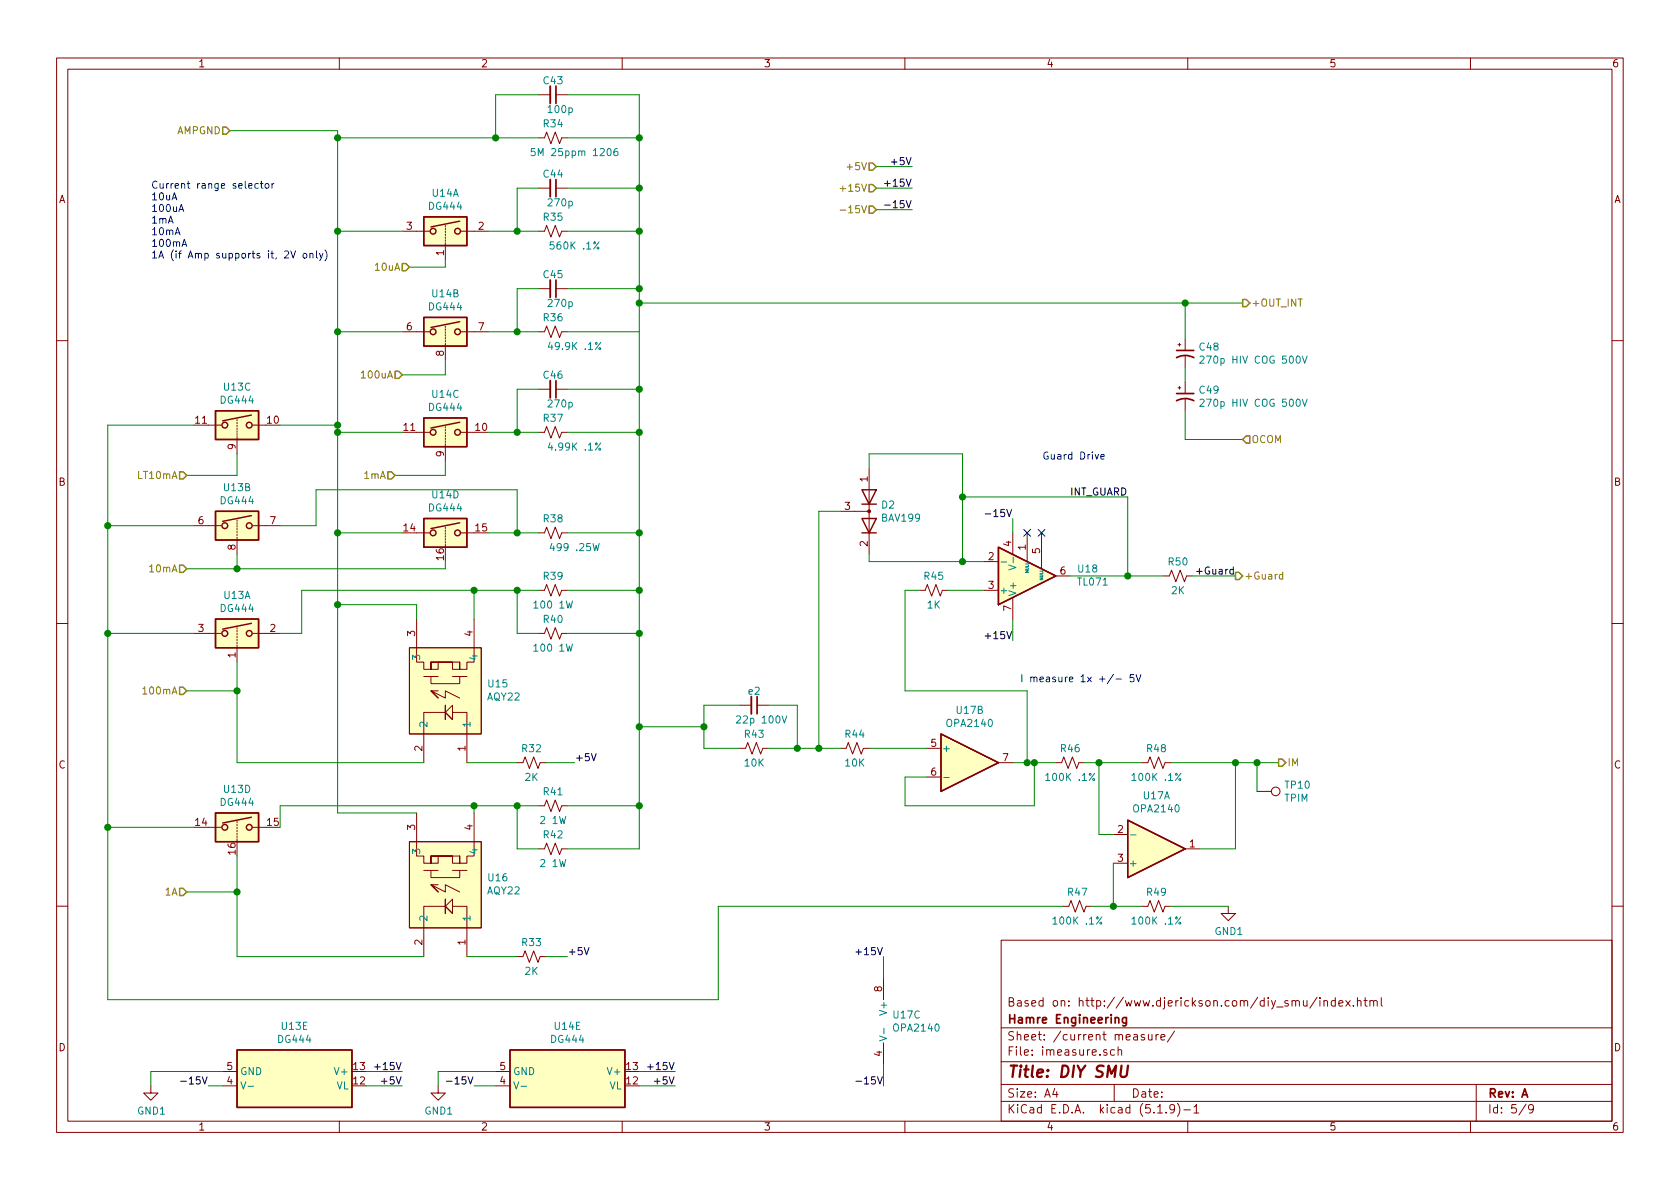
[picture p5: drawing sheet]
EESchema Schematic File Version 4
EELAYER 30 0
EELAYER END
$Descr A4 11693 8268
encoding utf-8
Sheet 5 9
Title "DIY SMU"
Date ""
Rev "A"
Comp "Hamre Engineering"
Comment1 "Based on: http://www.djerickson.com/diy_smu/index.html"
Comment2 ""
Comment3 ""
Comment4 ""
$EndDescr
Text HLabel 1600 900  0    50   Input ~ 0
AMPGND
$Comp
L parts:DG444 U14
U 4 1
P 3100 3700
F 0 "U14" H 3100 3967 50  0000 C CNN
F 1 "DG444" H 3100 3876 50  0000 C CNN
F 2 "Housings_SOIC:SOIC-16_3.9x9.9mm_Pitch1.27mm" H 3100 3600 50  0001 C CNN
F 3 "https://www.vishay.com/docs/70054/dg444.pdf" H 3100 3700 50  0001 C CNN
F 4 "DG444DYZ" H 3100 3700 50  0001 C CNN "partnr"
F 5 "Renesas Electronics America Inc " H 3100 3700 50  0001 C CNN "Manufacturer"
	4    3100 3700
	1    0    0    -1  
$EndComp
$Comp
L parts:DG444 U14
U 2 1
P 3100 2300
F 0 "U14" H 3100 2567 50  0000 C CNN
F 1 "DG444" H 3100 2476 50  0000 C CNN
F 2 "Housings_SOIC:SOIC-16_3.9x9.9mm_Pitch1.27mm" H 3100 2200 50  0001 C CNN
F 3 "https://www.vishay.com/docs/70054/dg444.pdf" H 3100 2300 50  0001 C CNN
F 4 "DG444DYZ" H 3100 2300 50  0001 C CNN "partnr"
F 5 "Renesas Electronics America Inc " H 3100 2300 50  0001 C CNN "Manufacturer"
	2    3100 2300
	1    0    0    -1  
$EndComp
$Comp
L parts:DG444 U14
U 1 1
P 3100 1600
F 0 "U14" H 3100 1867 50  0000 C CNN
F 1 "DG444" H 3100 1776 50  0000 C CNN
F 2 "Housings_SOIC:SOIC-16_3.9x9.9mm_Pitch1.27mm" H 3100 1500 50  0001 C CNN
F 3 "https://www.vishay.com/docs/70054/dg444.pdf" H 3100 1600 50  0001 C CNN
F 4 "DG444DYZ" H 3100 1600 50  0001 C CNN "partnr"
F 5 "Renesas Electronics America Inc " H 3100 1600 50  0001 C CNN "Manufacturer"
	1    3100 1600
	1    0    0    -1  
$EndComp
$Comp
L parts:DG444 U14
U 3 1
P 3100 3000
F 0 "U14" H 3100 3267 50  0000 C CNN
F 1 "DG444" H 3100 3176 50  0000 C CNN
F 2 "Housings_SOIC:SOIC-16_3.9x9.9mm_Pitch1.27mm" H 3100 2900 50  0001 C CNN
F 3 "https://www.vishay.com/docs/70054/dg444.pdf" H 3100 3000 50  0001 C CNN
F 4 "DG444DYZ" H 3100 3000 50  0001 C CNN "partnr"
F 5 "Renesas Electronics America Inc " H 3100 3000 50  0001 C CNN "Manufacturer"
	3    3100 3000
	1    0    0    -1  
$EndComp
$Comp
L parts:DG444 U14
U 5 1
P 3950 7450
F 0 "U14" V 3633 7450 50  0000 C CNN
F 1 "DG444" V 3724 7450 50  0000 C CNN
F 2 "Housings_SOIC:SOIC-16_3.9x9.9mm_Pitch1.27mm" H 3950 7350 50  0001 C CNN
F 3 "https://www.vishay.com/docs/70054/dg444.pdf" H 3950 7450 50  0001 C CNN
F 4 "DG444DYZ" H 3950 7450 50  0001 C CNN "partnr"
F 5 "Renesas Electronics America Inc " H 3950 7450 50  0001 C CNN "Manufacturer"
	5    3950 7450
	0    1    1    0   
$EndComp
$Comp
L parts:DG444 U13
U 2 1
P 1650 3650
F 0 "U13" H 1650 3917 50  0000 C CNN
F 1 "DG444" H 1650 3826 50  0000 C CNN
F 2 "Housings_SOIC:SOIC-16_3.9x9.9mm_Pitch1.27mm" H 1650 3550 50  0001 C CNN
F 3 "https://www.vishay.com/docs/70054/dg444.pdf" H 1650 3650 50  0001 C CNN
F 4 "DG444DYZ" H 1650 3650 50  0001 C CNN "partnr"
F 5 "Renesas Electronics America Inc " H 1650 3650 50  0001 C CNN "Manufacturer"
	2    1650 3650
	1    0    0    -1  
$EndComp
$Comp
L parts:DG444 U13
U 1 1
P 1650 4400
F 0 "U13" H 1650 4667 50  0000 C CNN
F 1 "DG444" H 1650 4576 50  0000 C CNN
F 2 "Housings_SOIC:SOIC-16_3.9x9.9mm_Pitch1.27mm" H 1650 4300 50  0001 C CNN
F 3 "https://www.vishay.com/docs/70054/dg444.pdf" H 1650 4400 50  0001 C CNN
F 4 "DG444DYZ" H 1650 4400 50  0001 C CNN "partnr"
F 5 "Renesas Electronics America Inc " H 1650 4400 50  0001 C CNN "Manufacturer"
	1    1650 4400
	1    0    0    -1  
$EndComp
$Comp
L parts:DG444 U13
U 4 1
P 1650 5750
F 0 "U13" H 1650 6017 50  0000 C CNN
F 1 "DG444" H 1650 5926 50  0000 C CNN
F 2 "Housings_SOIC:SOIC-16_3.9x9.9mm_Pitch1.27mm" H 1650 5650 50  0001 C CNN
F 3 "https://www.vishay.com/docs/70054/dg444.pdf" H 1650 5750 50  0001 C CNN
F 4 "DG444DYZ" H 1650 5750 50  0001 C CNN "partnr"
F 5 "Renesas Electronics America Inc " H 1650 5750 50  0001 C CNN "Manufacturer"
	4    1650 5750
	1    0    0    -1  
$EndComp
$Comp
L parts:DG444 U13
U 5 1
P 2050 7450
F 0 "U13" V 1733 7450 50  0000 C CNN
F 1 "DG444" V 1824 7450 50  0000 C CNN
F 2 "Housings_SOIC:SOIC-16_3.9x9.9mm_Pitch1.27mm" H 2050 7350 50  0001 C CNN
F 3 "https://www.vishay.com/docs/70054/dg444.pdf" H 2050 7450 50  0001 C CNN
F 4 "DG444DYZ" H 2050 7450 50  0001 C CNN "partnr"
F 5 "Renesas Electronics America Inc " H 2050 7450 50  0001 C CNN "Manufacturer"
	5    2050 7450
	0    1    1    0   
$EndComp
Wire Wire Line
	1600 900  2350 900 
Wire Wire Line
	2350 900  2350 950 
Wire Wire Line
	2350 1600 2800 1600
Wire Wire Line
	2350 2300 2800 2300
Connection ~ 2350 1600
Wire Wire Line
	2350 2300 2350 2950
Wire Wire Line
	2350 3000 2800 3000
Connection ~ 2350 2300
Wire Wire Line
	2350 3000 2350 3700
Wire Wire Line
	2350 3700 2800 3700
Connection ~ 2350 3000
Text HLabel 2850 1850 0    50   Input ~ 0
10uA
Wire Wire Line
	2850 1850 3100 1850
Wire Wire Line
	3100 1850 3100 1800
Text HLabel 2800 2600 0    50   Input ~ 0
100uA
Text HLabel 2750 3300 0    50   Input ~ 0
1mA
Text HLabel 1300 3950 0    50   Input ~ 0
10mA
Wire Wire Line
	1300 3950 1650 3950
Wire Wire Line
	3100 3950 3100 3900
Wire Wire Line
	1650 3850 1650 3950
Connection ~ 1650 3950
Wire Wire Line
	1650 3950 3100 3950
Text HLabel 1300 3300 0    50   Input ~ 0
LT10mA
Wire Wire Line
	1300 3300 1650 3300
Wire Wire Line
	1650 3300 1650 3150
Text HLabel 1300 4800 0    50   Input ~ 0
100mA
Text HLabel 1300 6200 0    50   Input ~ 0
1A
Wire Wire Line
	1300 6200 1650 6200
Wire Wire Line
	1650 6200 1650 5950
Wire Wire Line
	1300 4800 1650 4800
Wire Wire Line
	1650 4800 1650 4600
Wire Wire Line
	2350 1600 2350 2300
Wire Wire Line
	2800 2600 3100 2600
Wire Wire Line
	3100 2600 3100 2500
Wire Wire Line
	2750 3300 3100 3300
Wire Wire Line
	3100 3300 3100 3200
$Comp
L Device:C_Small C43
U 1 1
P 3850 650
F 0 "C43" V 3750 650 50  0000 C CNN
F 1 "100p" V 3950 700 50  0000 C CNN
F 2 "Capacitors_SMD:C_0603" H 3850 650 50  0001 C CNN
F 3 "~" H 3850 650 50  0001 C CNN
F 4 "Samsung Electro-Mechanics" H 3850 650 50  0001 C CNN "Manufacturer"
F 5 "CL10C101JB8NNNC" H 3850 650 50  0001 C CNN "partnr"
	1    3850 650 
	0    1    1    0   
$EndComp
$Comp
L Device:R_Small_US R34
U 1 1
P 3850 950
F 0 "R34" V 3750 950 50  0000 C CNN
F 1 "5M 25ppm 1206" V 3950 1100 50  0000 C CNN
F 2 "Resistors_SMD:R_1206" H 3850 950 50  0001 C CNN
F 3 "~" H 3850 950 50  0001 C CNN
F 4 "Susumu" H 3850 950 50  0001 C CNN "Manufacturer"
F 5 "RG3216P-5004-B-T1" H 3850 950 50  0001 C CNN "partnr"
	1    3850 950 
	0    1    1    0   
$EndComp
$Comp
L Device:C_Small C44
U 1 1
P 3850 1300
F 0 "C44" V 3750 1300 50  0000 C CNN
F 1 "270p" V 3950 1350 50  0000 C CNN
F 2 "Capacitors_SMD:C_0603" H 3850 1300 50  0001 C CNN
F 3 "~" H 3850 1300 50  0001 C CNN
F 4 "Samsung Electro-Mechanics" H 3850 1300 50  0001 C CNN "Manufacturer"
F 5 "CL10C271JB8NNNC" H 3850 1300 50  0001 C CNN "partnr"
	1    3850 1300
	0    1    1    0   
$EndComp
$Comp
L Device:R_Small_US R35
U 1 1
P 3850 1600
F 0 "R35" V 3750 1600 50  0000 C CNN
F 1 "560K .1%" V 3950 1750 50  0000 C CNN
F 2 "Resistors_SMD:R_0603" H 3850 1600 50  0001 C CNN
F 3 "~" H 3850 1600 50  0001 C CNN
F 4 "TE Connectivity Passive Product " H 3850 1600 50  0001 C CNN "Manufacturer"
F 5 "CPF0603B560KE1" H 3850 1600 50  0001 C CNN "partnr"
	1    3850 1600
	0    1    1    0   
$EndComp
Wire Wire Line
	3750 950  3450 950 
Connection ~ 2350 950 
Wire Wire Line
	2350 950  2350 1600
Wire Wire Line
	3750 650  3450 650 
Wire Wire Line
	3450 650  3450 950 
Connection ~ 3450 950 
Wire Wire Line
	3450 950  2350 950 
Wire Wire Line
	3950 950  4450 950 
Wire Wire Line
	3950 650  4450 650 
Wire Wire Line
	4450 650  4450 950 
Wire Wire Line
	3400 1600 3600 1600
Wire Wire Line
	3750 1300 3600 1300
Wire Wire Line
	3600 1300 3600 1600
Connection ~ 3600 1600
Wire Wire Line
	3600 1600 3750 1600
Wire Wire Line
	3950 1300 4450 1300
Wire Wire Line
	4450 1300 4450 950 
Connection ~ 4450 950 
Wire Wire Line
	3950 1600 4450 1600
Connection ~ 4450 1300
$Comp
L Device:C_Small C45
U 1 1
P 3850 2000
F 0 "C45" V 3750 2000 50  0000 C CNN
F 1 "270p" V 3950 2050 50  0000 C CNN
F 2 "Capacitors_SMD:C_0603" H 3850 2000 50  0001 C CNN
F 3 "~" H 3850 2000 50  0001 C CNN
F 4 "Samsung Electro-Mechanics" H 3850 2000 50  0001 C CNN "Manufacturer"
F 5 "CL10C271JB8NNNC" H 3850 2000 50  0001 C CNN "partnr"
	1    3850 2000
	0    1    1    0   
$EndComp
$Comp
L Device:R_Small_US R36
U 1 1
P 3850 2300
F 0 "R36" V 3750 2300 50  0000 C CNN
F 1 "49.9K .1%" V 3950 2450 50  0000 C CNN
F 2 "Resistors_SMD:R_0603" H 3850 2300 50  0001 C CNN
F 3 "~" H 3850 2300 50  0001 C CNN
F 4 "Yageo" H 3850 2300 50  0001 C CNN "Manufacturer"
F 5 "RT0603BRD0749K9L" H 3850 2300 50  0001 C CNN "partnr"
	1    3850 2300
	0    1    1    0   
$EndComp
Wire Wire Line
	3400 2300 3600 2300
Wire Wire Line
	3750 2000 3600 2000
Wire Wire Line
	3600 2000 3600 2300
Connection ~ 3600 2300
Wire Wire Line
	3600 2300 3750 2300
Wire Wire Line
	3950 2000 4450 2000
Wire Wire Line
	3950 2300 4450 2300
Wire Wire Line
	4450 2300 4450 2100
Connection ~ 4450 2000
Wire Wire Line
	4450 1300 4450 1600
Connection ~ 4450 1600
Wire Wire Line
	4450 1600 4450 2000
$Comp
L Device:C_Small C46
U 1 1
P 3850 2700
F 0 "C46" V 3750 2700 50  0000 C CNN
F 1 "270p" V 3950 2750 50  0000 C CNN
F 2 "Capacitors_SMD:C_0603" H 3850 2700 50  0001 C CNN
F 3 "~" H 3850 2700 50  0001 C CNN
F 4 "Samsung Electro-Mechanics" H 3850 2700 50  0001 C CNN "Manufacturer"
F 5 "CL10C271JB8NNNC" H 3850 2700 50  0001 C CNN "partnr"
	1    3850 2700
	0    1    1    0   
$EndComp
$Comp
L Device:R_Small_US R37
U 1 1
P 3850 3000
F 0 "R37" V 3750 3000 50  0000 C CNN
F 1 "4.99K .1%" V 3950 3150 50  0000 C CNN
F 2 "Resistors_SMD:R_0603" H 3850 3000 50  0001 C CNN
F 3 "~" H 3850 3000 50  0001 C CNN
F 4 "Yageo" H 3850 3000 50  0001 C CNN "Manufacturer"
F 5 "RT0603BRD074K99L" H 3850 3000 50  0001 C CNN "partnr"
	1    3850 3000
	0    1    1    0   
$EndComp
Wire Wire Line
	3400 3000 3600 3000
Wire Wire Line
	3750 2700 3600 2700
Wire Wire Line
	3600 2700 3600 3000
Connection ~ 3600 3000
Wire Wire Line
	3600 3000 3750 3000
Wire Wire Line
	3950 2700 4450 2700
Wire Wire Line
	3950 3000 4450 3000
Wire Wire Line
	4450 3000 4450 2700
Connection ~ 4450 2700
Wire Wire Line
	4450 2300 4450 2700
Wire Wire Line
	1950 2950 2350 2950
Connection ~ 2350 2950
Wire Wire Line
	2350 2950 2350 3000
Wire Wire Line
	1950 3650 2200 3650
Wire Wire Line
	2200 3650 2200 3400
Wire Wire Line
	2200 3400 3600 3400
Wire Wire Line
	3600 3400 3600 3700
Wire Wire Line
	3600 3700 3400 3700
$Comp
L Device:R_Small_US R38
U 1 1
P 3850 3700
F 0 "R38" V 3750 3700 50  0000 C CNN
F 1 "499 .25W" V 3950 3850 50  0000 C CNN
F 2 "Resistors_SMD:R_1206" H 3850 3700 50  0001 C CNN
F 3 "~" H 3850 3700 50  0001 C CNN
F 4 "Yageo" H 3850 3700 50  0001 C CNN "Manufacturer"
F 5 "RC1206FR-07499RL" H 3850 3700 50  0001 C CNN "partnr"
	1    3850 3700
	0    1    1    0   
$EndComp
Wire Wire Line
	3600 3700 3750 3700
Connection ~ 3600 3700
Wire Wire Line
	3950 3700 4450 3700
Wire Wire Line
	4450 3700 4450 3000
Connection ~ 4450 3000
$Comp
L parts:AQY22 U15
U 1 1
P 3100 4800
F 0 "U15" V 3146 5088 50  0000 L CNN
F 1 "AQY22" V 3055 5088 50  0000 L CNN
F 2 "DYI SMU:TLP170DF" H 3100 4800 50  0001 C CNN
F 3 "https://datasheet.octopart.com/AQY222R1S-Panasonic-datasheet-522434.pdf" H 3100 4800 50  0001 C CNN
F 4 "Panasonic Electric Works" H 3100 4800 50  0001 C CNN "Manufacturer"
F 5 "AQY221R2SZ" H 3100 4800 50  0001 C CNN "partnr"
	1    3100 4800
	0    1    -1   0   
$EndComp
Wire Wire Line
	2350 3700 2350 4200
Wire Wire Line
	2350 4200 2900 4200
Wire Wire Line
	2900 4200 2900 4300
Connection ~ 2350 3700
$Comp
L parts:AQY22 U16
U 1 1
P 3100 6150
F 0 "U16" V 3146 6438 50  0000 L CNN
F 1 "AQY22" V 3055 6438 50  0000 L CNN
F 2 "DYI SMU:TLP170DF" H 3100 6150 50  0001 C CNN
F 3 "https://datasheet.octopart.com/AQY222R1S-Panasonic-datasheet-522434.pdf" H 3100 6150 50  0001 C CNN
F 4 "Panasonic Electric Works" H 3100 6150 50  0001 C CNN "Manufacturer"
F 5 "AQY221R2SZ" H 3100 6150 50  0001 C CNN "partnr"
	1    3100 6150
	0    1    -1   0   
$EndComp
Wire Wire Line
	2350 4200 2350 5650
Wire Wire Line
	2350 5650 2900 5650
Connection ~ 2350 4200
Wire Wire Line
	1650 4800 1650 5300
Wire Wire Line
	1650 5300 2950 5300
Connection ~ 1650 4800
Wire Wire Line
	1650 6200 1650 6650
Wire Wire Line
	1650 6650 2950 6650
Connection ~ 1650 6200
Text HLabel 6100 1150 0    50   Input ~ 0
+5V
$Comp
L Device:R_Small_US R32
U 1 1
P 3700 5300
F 0 "R32" V 3600 5300 50  0000 C CNN
F 1 "2K" V 3800 5300 50  0000 C CNN
F 2 "Resistors_SMD:R_0603" H 3700 5300 50  0001 C CNN
F 3 "~" H 3700 5300 50  0001 C CNN
F 4 "Yageo" H 3700 5300 50  0001 C CNN "Manufacturer"
F 5 "RC0603FR-072KL" H 3700 5300 50  0001 C CNN "partnr"
	1    3700 5300
	0    1    1    0   
$EndComp
Wire Wire Line
	3250 5300 3600 5300
Wire Wire Line
	3800 5300 4000 5300
Text Label 4000 5300 0    50   ~ 0
+5V
$Comp
L Device:R_Small_US R33
U 1 1
P 3700 6650
F 0 "R33" V 3600 6650 50  0000 C CNN
F 1 "2K" V 3800 6650 50  0000 C CNN
F 2 "Resistors_SMD:R_0603" H 3700 6650 50  0001 C CNN
F 3 "~" H 3700 6650 50  0001 C CNN
F 4 "Yageo" H 3700 6650 50  0001 C CNN "Manufacturer"
F 5 "RC0603FR-072KL" H 3700 6650 50  0001 C CNN "partnr"
	1    3700 6650
	0    1    1    0   
$EndComp
Wire Wire Line
	3250 6650 3600 6650
Wire Wire Line
	3800 6650 3950 6650
Text Label 3950 6650 0    50   ~ 0
+5V
$Comp
L Device:R_Small_US R39
U 1 1
P 3850 4100
F 0 "R39" V 3750 4100 50  0000 C CNN
F 1 "100 1W" V 3950 4100 50  0000 C CNN
F 2 "Resistors_SMD:R_2512" H 3850 4100 50  0001 C CNN
F 3 "~" H 3850 4100 50  0001 C CNN
F 4 "Yageo" H 3850 4100 50  0001 C CNN "Manufacturer"
F 5 "RC2512JK-07100RL" H 3850 4100 50  0001 C CNN "partnr"
	1    3850 4100
	0    1    1    0   
$EndComp
$Comp
L Device:R_Small_US R40
U 1 1
P 3850 4400
F 0 "R40" V 3750 4400 50  0000 C CNN
F 1 "100 1W" V 3950 4400 50  0000 C CNN
F 2 "Resistors_SMD:R_2512" H 3850 4400 50  0001 C CNN
F 3 "~" H 3850 4400 50  0001 C CNN
F 4 "Yageo" H 3850 4400 50  0001 C CNN "Manufacturer"
F 5 "RC2512JK-07100RL" H 3850 4400 50  0001 C CNN "partnr"
	1    3850 4400
	0    1    1    0   
$EndComp
Wire Wire Line
	3600 4100 3750 4100
Wire Wire Line
	3600 4400 3750 4400
Wire Wire Line
	3950 4100 4450 4100
Wire Wire Line
	4450 4100 4450 3700
Connection ~ 4450 3700
Wire Wire Line
	3950 4400 4450 4400
Wire Wire Line
	4450 4400 4450 4100
Connection ~ 4450 4100
$Comp
L Device:R_Small_US R41
U 1 1
P 3850 5600
F 0 "R41" V 3750 5600 50  0000 C CNN
F 1 "2 1W" V 3950 5600 50  0000 C CNN
F 2 "Resistors_SMD:R_2512" H 3850 5600 50  0001 C CNN
F 3 "~" H 3850 5600 50  0001 C CNN
F 4 "Yageo" H 3850 5600 50  0001 C CNN "Manufacturer"
F 5 "RC2512JK-072RL" H 3850 5600 50  0001 C CNN "partnr"
	1    3850 5600
	0    1    1    0   
$EndComp
$Comp
L Device:R_Small_US R42
U 1 1
P 3850 5900
F 0 "R42" V 3750 5900 50  0000 C CNN
F 1 "2 1W" V 3950 5900 50  0000 C CNN
F 2 "Resistors_SMD:R_2512" H 3850 5900 50  0001 C CNN
F 3 "~" H 3850 5900 50  0001 C CNN
F 4 "Yageo" H 3850 5900 50  0001 C CNN "Manufacturer"
F 5 "RC2512JK-072RL" H 3850 5900 50  0001 C CNN "partnr"
	1    3850 5900
	0    1    1    0   
$EndComp
Wire Wire Line
	3600 5600 3750 5600
Wire Wire Line
	3600 5900 3750 5900
Wire Wire Line
	3950 5600 4450 5600
Wire Wire Line
	3950 5900 4450 5900
Connection ~ 4450 4400
Wire Wire Line
	4450 5600 4450 5900
Connection ~ 4450 5600
Text Notes 1050 1800 0    50   ~ 0
Current range selector\n10uA\n100uA\n1mA\n10mA\n100mA\n1A (if Amp supports it, 2V only)
Wire Wire Line
	1350 2950 750  2950
Wire Wire Line
	750  6950 5000 6950
Wire Wire Line
	1350 5750 750  5750
Connection ~ 750  5750
Wire Wire Line
	750  5750 750  6950
Wire Wire Line
	1350 4400 750  4400
Connection ~ 750  4400
Wire Wire Line
	750  4400 750  5750
Wire Wire Line
	1350 3650 750  3650
Wire Wire Line
	750  2950 750  3650
Connection ~ 750  3650
Wire Wire Line
	750  3650 750  4400
$Comp
L parts:OPA2140 U17
U 1 1
P 8050 5900
F 0 "U17" H 8050 5533 50  0000 C CNN
F 1 "OPA2140" H 8050 5624 50  0000 C CNN
F 2 "Housings_SOIC:SOIC-8_3.9x4.9mm_Pitch1.27mm" H 8150 5900 50  0001 C CNN
F 3 "https://www.ti.com/lit/ds/symlink/opa2140.pdf?ts=1610525555939&ref_url=https%253A%252F%252Fwww.ti.com%252Fproduct%252FOPA2140%253Futm_source%253Dgoogle%2526utm_medium%253Dcpc%2526utm_campaign%253Dasc-null-null-GPN_EN-cpc-pf-google-eu%2526utm_content%253DOPA2140%2526ds_k%253DOPA2140%2526DCM%253Dyes%2526gclid%253DCj0KCQiA0fr_BRDaARIsAABw4EsczQIGglrlP4RtTtvdv_Op0rl7xJRVwg4wbD1Vjl4OiDdD2lPapdwaApQFEALw_wcB%2526gclsrc%253Daw.ds" H 8300 6050 50  0001 C CNN
F 4 "Texas Instruments" H 8050 5900 50  0001 C CNN "Manufacturer"
F 5 "OPA2140" H 8050 5900 50  0001 C CNN "partnr"
	1    8050 5900
	1    0    0    1   
$EndComp
$Comp
L parts:OPA2140 U17
U 2 1
P 6750 5300
F 0 "U17" H 6750 5667 50  0000 C CNN
F 1 "OPA2140" H 6750 5576 50  0000 C CNN
F 2 "Housings_SOIC:SOIC-8_3.9x4.9mm_Pitch1.27mm" H 6850 5300 50  0001 C CNN
F 3 "https://www.ti.com/lit/ds/symlink/opa2140.pdf?ts=1610525555939&ref_url=https%253A%252F%252Fwww.ti.com%252Fproduct%252FOPA2140%253Futm_source%253Dgoogle%2526utm_medium%253Dcpc%2526utm_campaign%253Dasc-null-null-GPN_EN-cpc-pf-google-eu%2526utm_content%253DOPA2140%2526ds_k%253DOPA2140%2526DCM%253Dyes%2526gclid%253DCj0KCQiA0fr_BRDaARIsAABw4EsczQIGglrlP4RtTtvdv_Op0rl7xJRVwg4wbD1Vjl4OiDdD2lPapdwaApQFEALw_wcB%2526gclsrc%253Daw.ds" H 7000 5450 50  0001 C CNN
F 4 "Texas Instruments" H 6750 5300 50  0001 C CNN "Manufacturer"
F 5 "OPA2140" H 6750 5300 50  0001 C CNN "partnr"
	2    6750 5300
	1    0    0    -1  
$EndComp
$Comp
L parts:OPA2140 U17
U 3 1
P 6150 7100
F 0 "U17" H 6208 7146 50  0000 L CNN
F 1 "OPA2140" H 6208 7055 50  0000 L CNN
F 2 "Housings_SOIC:SOIC-8_3.9x4.9mm_Pitch1.27mm" H 6250 7100 50  0001 C CNN
F 3 "https://www.ti.com/lit/ds/symlink/opa2140.pdf?ts=1610525555939&ref_url=https%253A%252F%252Fwww.ti.com%252Fproduct%252FOPA2140%253Futm_source%253Dgoogle%2526utm_medium%253Dcpc%2526utm_campaign%253Dasc-null-null-GPN_EN-cpc-pf-google-eu%2526utm_content%253DOPA2140%2526ds_k%253DOPA2140%2526DCM%253Dyes%2526gclid%253DCj0KCQiA0fr_BRDaARIsAABw4EsczQIGglrlP4RtTtvdv_Op0rl7xJRVwg4wbD1Vjl4OiDdD2lPapdwaApQFEALw_wcB%2526gclsrc%253Daw.ds" H 6400 7250 50  0001 C CNN
F 4 "Texas Instruments" H 6150 7100 50  0001 C CNN "Manufacturer"
F 5 "OPA2140" H 6150 7100 50  0001 C CNN "partnr"
	3    6150 7100
	1    0    0    -1  
$EndComp
$Comp
L Device:R_Small_US R43
U 1 1
P 5250 5200
F 0 "R43" V 5150 5200 50  0000 C CNN
F 1 "10K" V 5350 5200 50  0000 C CNN
F 2 "Resistors_SMD:R_0603" H 5250 5200 50  0001 C CNN
F 3 "~" H 5250 5200 50  0001 C CNN
F 4 "Yageo" H 5250 5200 50  0001 C CNN "Manufacturer"
F 5 "RT0603FRE0710KL" H 5250 5200 50  0001 C CNN "partnr"
	1    5250 5200
	0    1    1    0   
$EndComp
$Comp
L Device:C_Small e2
U 1 1
P 5250 4900
F 0 "e2" V 5150 4900 50  0000 C CNN
F 1 "22p 100V" V 5350 4950 50  0000 C CNN
F 2 "Capacitors_SMD:C_0603" H 5250 4900 50  0001 C CNN
F 3 "~" H 5250 4900 50  0001 C CNN
F 4 "KEMET" H 5250 4900 50  0001 C CNN "Manufacturer"
F 5 "C0603C220J1GACTU" H 5250 4900 50  0001 C CNN "partnr"
	1    5250 4900
	0    1    1    0   
$EndComp
Wire Wire Line
	4900 5050 4900 5200
Wire Wire Line
	4900 5200 5150 5200
Wire Wire Line
	4900 5050 4900 4900
Wire Wire Line
	4900 4900 5150 4900
Connection ~ 4900 5050
Wire Wire Line
	4450 4400 4450 5050
Wire Wire Line
	4450 5050 4900 5050
$Comp
L Device:R_Small_US R44
U 1 1
P 5950 5200
F 0 "R44" V 5850 5200 50  0000 C CNN
F 1 "10K" V 6050 5200 50  0000 C CNN
F 2 "Resistors_SMD:R_0603" H 5950 5200 50  0001 C CNN
F 3 "~" H 5950 5200 50  0001 C CNN
F 4 "Yageo" H 5950 5200 50  0001 C CNN "Manufacturer"
F 5 "RT0603FRE0710KL" H 5950 5200 50  0001 C CNN "partnr"
	1    5950 5200
	0    1    1    0   
$EndComp
Wire Wire Line
	6450 5200 6050 5200
Wire Wire Line
	5850 5200 5700 5200
Wire Wire Line
	5550 4900 5550 5200
Wire Wire Line
	5350 4900 5550 4900
Connection ~ 5550 5200
Wire Wire Line
	5550 5200 5350 5200
Wire Wire Line
	6450 5400 6300 5400
Wire Wire Line
	6300 5400 6300 5600
Wire Wire Line
	6300 5600 7200 5600
Wire Wire Line
	7200 5600 7200 5300
Wire Wire Line
	7200 5300 7150 5300
$Comp
L Device:R_Small_US R46
U 1 1
P 7450 5300
F 0 "R46" V 7350 5300 50  0000 C CNN
F 1 "100K .1%" V 7550 5300 50  0000 C CNN
F 2 "Resistors_SMD:R_0603" H 7450 5300 50  0001 C CNN
F 3 "~" H 7450 5300 50  0001 C CNN
F 4 "Yageo" H 7450 5300 50  0001 C CNN "Manufacturer"
F 5 "RT0603BRD07100KL" H 7450 5300 50  0001 C CNN "partnr"
	1    7450 5300
	0    1    1    0   
$EndComp
Wire Wire Line
	7200 5300 7350 5300
Connection ~ 7200 5300
$Comp
L Device:R_Small_US R48
U 1 1
P 8050 5300
F 0 "R48" V 7950 5300 50  0000 C CNN
F 1 "100K .1%" V 8150 5300 50  0000 C CNN
F 2 "Resistors_SMD:R_0603" H 8050 5300 50  0001 C CNN
F 3 "~" H 8050 5300 50  0001 C CNN
F 4 "Yageo" H 8050 5300 50  0001 C CNN "Manufacturer"
F 5 "RT0603BRD07100KL" H 8050 5300 50  0001 C CNN "partnr"
	1    8050 5300
	0    1    1    0   
$EndComp
Wire Wire Line
	7550 5300 7650 5300
Wire Wire Line
	7750 5800 7650 5800
Wire Wire Line
	7650 5800 7650 5300
Connection ~ 7650 5300
Wire Wire Line
	7650 5300 7950 5300
Wire Wire Line
	8150 5300 8600 5300
Wire Wire Line
	8600 5300 8600 5900
Wire Wire Line
	8600 5900 8350 5900
Text HLabel 8900 5300 2    50   Output ~ 0
IM
Wire Wire Line
	8900 5300 8750 5300
Connection ~ 8600 5300
Wire Wire Line
	8750 5300 8750 5500
$Comp
L Connector:TestPoint TP?
U 1 1
P 8750 5500
AR Path="/60AB9C22" Ref="TP?"  Part="1" 
AR Path="/608790AA/60AB9C22" Ref="TP?"  Part="1" 
AR Path="/60990492/60AB9C22" Ref="TP10"  Part="1" 
F 0 "TP10" V 8704 5688 50  0000 L CNN
F 1 "TPIM" V 8795 5688 50  0000 L CNN
F 2 "Measurement_Points:Measurement_Point_Round-SMD-Pad_Small" H 8950 5500 50  0001 C CNN
F 3 "~" H 8950 5500 50  0001 C CNN
	1    8750 5500
	0    1    1    0   
$EndComp
$Comp
L Device:R_Small_US R49
U 1 1
P 8050 6300
F 0 "R49" V 7950 6300 50  0000 C CNN
F 1 "100K .1%" V 8150 6300 50  0000 C CNN
F 2 "Resistors_SMD:R_0603" H 8050 6300 50  0001 C CNN
F 3 "~" H 8050 6300 50  0001 C CNN
F 4 "Yageo" H 8050 6300 50  0001 C CNN "Manufacturer"
F 5 "RT0603BRD07100KL" H 8050 6300 50  0001 C CNN "partnr"
	1    8050 6300
	0    1    1    0   
$EndComp
Connection ~ 4450 5050
Connection ~ 8750 5300
Wire Wire Line
	8750 5300 8600 5300
Wire Wire Line
	4450 5050 4450 5600
$Comp
L Device:R_Small_US R47
U 1 1
P 7500 6300
F 0 "R47" V 7400 6300 50  0000 C CNN
F 1 "100K .1%" V 7600 6300 50  0000 C CNN
F 2 "Resistors_SMD:R_0603" H 7500 6300 50  0001 C CNN
F 3 "~" H 7500 6300 50  0001 C CNN
F 4 "Yageo" H 7500 6300 50  0001 C CNN "Manufacturer"
F 5 "RT0603BRD07100KL" H 7500 6300 50  0001 C CNN "partnr"
	1    7500 6300
	0    1    1    0   
$EndComp
$Comp
L power:GND1 #PWR?
U 1 1
P 8550 6300
AR Path="/605D6625/60AC91AD" Ref="#PWR?"  Part="1" 
AR Path="/60990492/60AC91AD" Ref="#PWR020"  Part="1" 
F 0 "#PWR020" H 8550 6050 50  0001 C CNN
F 1 "GND1" H 8555 6127 50  0000 C CNN
F 2 "" H 8550 6300 50  0001 C CNN
F 3 "" H 8550 6300 50  0001 C CNN
	1    8550 6300
	1    0    0    -1  
$EndComp
Wire Wire Line
	8550 6300 8150 6300
Wire Wire Line
	7750 6000 7750 6300
Wire Wire Line
	7750 6300 7950 6300
Wire Wire Line
	7750 6300 7600 6300
Connection ~ 7750 6300
Wire Wire Line
	5000 6950 5000 6300
Wire Wire Line
	5000 6300 7400 6300
Text Notes 7950 4750 2    50   ~ 0
I measure 1x +/- 5V
$Comp
L parts:BAV199 D2
U 1 1
P 6050 3550
F 0 "D2" V 6004 3630 50  0000 L CNN
F 1 "BAV199" V 6095 3630 50  0000 L CNN
F 2 "TO_SOT_Packages_SMD:SOT-23" H 6050 3550 50  0001 C CNN
F 3 "https://www.diodes.com/assets/Datasheets/ds30232.pdf" H 6050 3550 50  0001 C CNN
F 4 "Nexperia " H 6050 3550 50  0001 C CNN "Manufacturer"
F 5 "BAV199.215" H 6050 3550 50  0001 C CNN "partnr"
	1    6050 3550
	0    1    1    0   
$EndComp
Wire Wire Line
	5700 5200 5700 3550
Wire Wire Line
	5700 3550 5850 3550
Connection ~ 5700 5200
Wire Wire Line
	5700 5200 5550 5200
$Comp
L Amplifier_Operational:TL071 U18
U 1 1
P 7150 4000
F 0 "U18" H 7494 3954 50  0000 L CNN
F 1 "TL071" H 7494 4045 50  0000 L CNN
F 2 "Housings_SOIC:SOIC-8_3.9x4.9mm_Pitch1.27mm" H 7200 4050 50  0001 C CNN
F 3 "http://www.ti.com/lit/ds/symlink/tl071.pdf" H 7300 4150 50  0001 C CNN
F 4 "Texas Instruments" H 7150 4000 50  0001 C CNN "Manufacturer"
F 5 "TL071IDR" H 7150 4000 50  0001 C CNN "partnr"
	1    7150 4000
	1    0    0    1   
$EndComp
Wire Wire Line
	6850 3900 6700 3900
Wire Wire Line
	6050 3900 6050 3850
Wire Wire Line
	6050 3250 6050 3150
Wire Wire Line
	6050 3150 6700 3150
Wire Wire Line
	6700 3150 6700 3450
Connection ~ 6700 3900
Wire Wire Line
	6700 3900 6050 3900
Wire Wire Line
	6700 3450 7850 3450
Wire Wire Line
	7850 3450 7850 4000
Wire Wire Line
	7850 4000 7450 4000
Connection ~ 6700 3450
Wire Wire Line
	6700 3450 6700 3900
Wire Wire Line
	7850 4000 8100 4000
Connection ~ 7850 4000
$Comp
L Device:R_Small_US R50
U 1 1
P 8200 4000
F 0 "R50" V 8100 4000 50  0000 C CNN
F 1 "2K" V 8300 4000 50  0000 C CNN
F 2 "Resistors_SMD:R_0603" H 8200 4000 50  0001 C CNN
F 3 "~" H 8200 4000 50  0001 C CNN
F 4 "Yageo" H 8200 4000 50  0001 C CNN "Manufacturer"
F 5 "RC0603FR-072KL" H 8200 4000 50  0001 C CNN "partnr"
	1    8200 4000
	0    1    1    0   
$EndComp
Wire Wire Line
	8300 4000 8600 4000
Text Label 8600 4000 2    50   ~ 0
+Guard
Text Label 7850 3450 2    50   ~ 0
INT_GUARD
Wire Wire Line
	7050 4300 7050 4450
Text Label 7050 4450 2    50   ~ 0
+15V
Wire Wire Line
	7050 3700 7050 3600
Text Label 7050 3600 2    50   ~ 0
-15V
$Comp
L Device:R_Small_US R45
U 1 1
P 6500 4100
F 0 "R45" V 6400 4100 50  0000 C CNN
F 1 "1K" V 6600 4100 50  0000 C CNN
F 2 "Resistors_SMD:R_0603" H 6500 4100 50  0001 C CNN
F 3 "~" H 6500 4100 50  0001 C CNN
F 4 "Yageo" H 6500 4100 50  0001 C CNN "Manufacturer"
F 5 "RT0603FRE071KL" H 6500 4100 50  0001 C CNN "partnr"
	1    6500 4100
	0    1    1    0   
$EndComp
Wire Wire Line
	6850 4100 6600 4100
Wire Wire Line
	7150 5300 7150 4800
Wire Wire Line
	7150 4800 6300 4800
Wire Wire Line
	6300 4800 6300 4100
Wire Wire Line
	6300 4100 6400 4100
Connection ~ 7150 5300
Wire Wire Line
	7150 5300 7050 5300
NoConn ~ 7150 3700
NoConn ~ 7250 3700
Text Notes 7700 3200 2    50   ~ 0
Guard Drive
Text HLabel 8600 4000 2    50   Output ~ 0
+Guard
Wire Wire Line
	6100 1150 6350 1150
Text Label 6350 1150 2    50   ~ 0
+5V
Text HLabel 6100 1300 0    50   Input ~ 0
+15V
Wire Wire Line
	6100 1300 6350 1300
Text Label 6350 1300 2    50   ~ 0
+15V
Text HLabel 6100 1450 0    50   Input ~ 0
-15V
Wire Wire Line
	6100 1450 6350 1450
Text Label 6350 1450 2    50   ~ 0
-15V
$Comp
L power:GND1 #PWR?
U 1 1
P 1050 7550
AR Path="/605D6625/60BBE5B7" Ref="#PWR?"  Part="1" 
AR Path="/60990492/60BBE5B7" Ref="#PWR018"  Part="1" 
F 0 "#PWR018" H 1050 7300 50  0001 C CNN
F 1 "GND1" H 1055 7377 50  0000 C CNN
F 2 "" H 1050 7550 50  0001 C CNN
F 3 "" H 1050 7550 50  0001 C CNN
	1    1050 7550
	1    0    0    -1  
$EndComp
Wire Wire Line
	1050 7550 1050 7450
Wire Wire Line
	1050 7450 1550 7450
$Comp
L power:GND1 #PWR?
U 1 1
P 3050 7550
AR Path="/605D6625/60BC71FE" Ref="#PWR?"  Part="1" 
AR Path="/60990492/60BC71FE" Ref="#PWR019"  Part="1" 
F 0 "#PWR019" H 3050 7300 50  0001 C CNN
F 1 "GND1" H 3055 7377 50  0000 C CNN
F 2 "" H 3050 7550 50  0001 C CNN
F 3 "" H 3050 7550 50  0001 C CNN
	1    3050 7550
	1    0    0    -1  
$EndComp
Wire Wire Line
	3050 7550 3050 7450
Wire Wire Line
	3050 7450 3450 7450
Wire Wire Line
	1550 7550 1450 7550
Wire Wire Line
	2550 7450 2800 7450
Wire Wire Line
	2550 7550 2800 7550
Text Label 2800 7450 2    50   ~ 0
+15V
Text Label 1450 7550 2    50   ~ 0
-15V
Wire Wire Line
	3450 7550 3300 7550
Text Label 3300 7550 2    50   ~ 0
-15V
Wire Wire Line
	4450 7450 4700 7450
Wire Wire Line
	4450 7550 4700 7550
Text Label 4700 7450 2    50   ~ 0
+15V
Text Label 4700 7550 2    50   ~ 0
+5V
Text Label 2800 7550 2    50   ~ 0
+5V
Wire Wire Line
	6150 6800 6150 6650
Wire Wire Line
	6150 7400 6150 7550
Text Label 6150 6650 2    50   ~ 0
+15V
Text Label 6150 7550 2    50   ~ 0
-15V
Wire Wire Line
	4450 2100 8250 2100
Connection ~ 4450 2100
Wire Wire Line
	4450 2100 4450 2000
Text HLabel 8650 2100 2    50   Output ~ 0
+OUT_INT
$Comp
L Device:CP1_Small C48
U 1 1
P 8250 2450
F 0 "C48" H 8341 2496 50  0000 L CNN
F 1 "270p HIV COG 500V" H 8341 2405 50  0000 L CNN
F 2 "Capacitors_SMD:C_0805" H 8250 2450 50  0001 C CNN
F 3 "~" H 8250 2450 50  0001 C CNN
F 4 "" H 8250 2450 50  0001 C CNN "manufacturer"
F 5 "C0805C271JCGAC7800" H 8250 2450 50  0001 C CNN "partnr"
F 6 " 	KEMET " H 8250 2450 50  0001 C CNN "Manufacturer"
	1    8250 2450
	1    0    0    -1  
$EndComp
$Comp
L Device:CP1_Small C49
U 1 1
P 8250 2750
F 0 "C49" H 8341 2796 50  0000 L CNN
F 1 "270p HIV COG 500V" H 8341 2705 50  0000 L CNN
F 2 "Capacitors_SMD:C_0805" H 8250 2750 50  0001 C CNN
F 3 "~" H 8250 2750 50  0001 C CNN
F 4 "" H 8250 2750 50  0001 C CNN "manufacturer"
F 5 "C0805C271JCGAC7800" H 8250 2750 50  0001 C CNN "partnr"
F 6 " 	KEMET " H 8250 2750 50  0001 C CNN "Manufacturer"
	1    8250 2750
	1    0    0    -1  
$EndComp
Wire Wire Line
	8250 2350 8250 2100
Connection ~ 8250 2100
Wire Wire Line
	8250 2100 8650 2100
Wire Wire Line
	8250 2550 8250 2650
Wire Wire Line
	8250 2850 8250 3050
Wire Wire Line
	8250 3050 8650 3050
Text HLabel 8650 3050 2    50   Input ~ 0
OCOM
$Comp
L parts:DG444 U13
U 3 1
P 1650 2950
F 0 "U13" H 1650 3217 50  0000 C CNN
F 1 "DG444" H 1650 3126 50  0000 C CNN
F 2 "Housings_SOIC:SOIC-16_3.9x9.9mm_Pitch1.27mm" H 1650 2850 50  0001 C CNN
F 3 "https://www.vishay.com/docs/70054/dg444.pdf" H 1650 2950 50  0001 C CNN
F 4 "DG444DYZ" H 1650 2950 50  0001 C CNN "partnr"
F 5 "Renesas Electronics America Inc " H 1650 2950 50  0001 C CNN "Manufacturer"
	3    1650 2950
	1    0    0    -1  
$EndComp
Wire Wire Line
	1950 4400 2100 4400
Wire Wire Line
	2100 4400 2100 4100
Wire Wire Line
	2100 4100 3300 4100
Wire Wire Line
	3300 4100 3300 4300
Wire Wire Line
	3600 4100 3600 4400
Wire Wire Line
	3300 4100 3600 4100
Connection ~ 3300 4100
Connection ~ 3600 4100
Wire Wire Line
	1950 5750 1950 5600
Wire Wire Line
	1950 5600 3300 5600
Wire Wire Line
	3300 5600 3300 5650
Wire Wire Line
	3600 5600 3600 5900
Wire Wire Line
	3300 5600 3600 5600
Connection ~ 3300 5600
Connection ~ 3600 5600
$EndSCHEMATC
